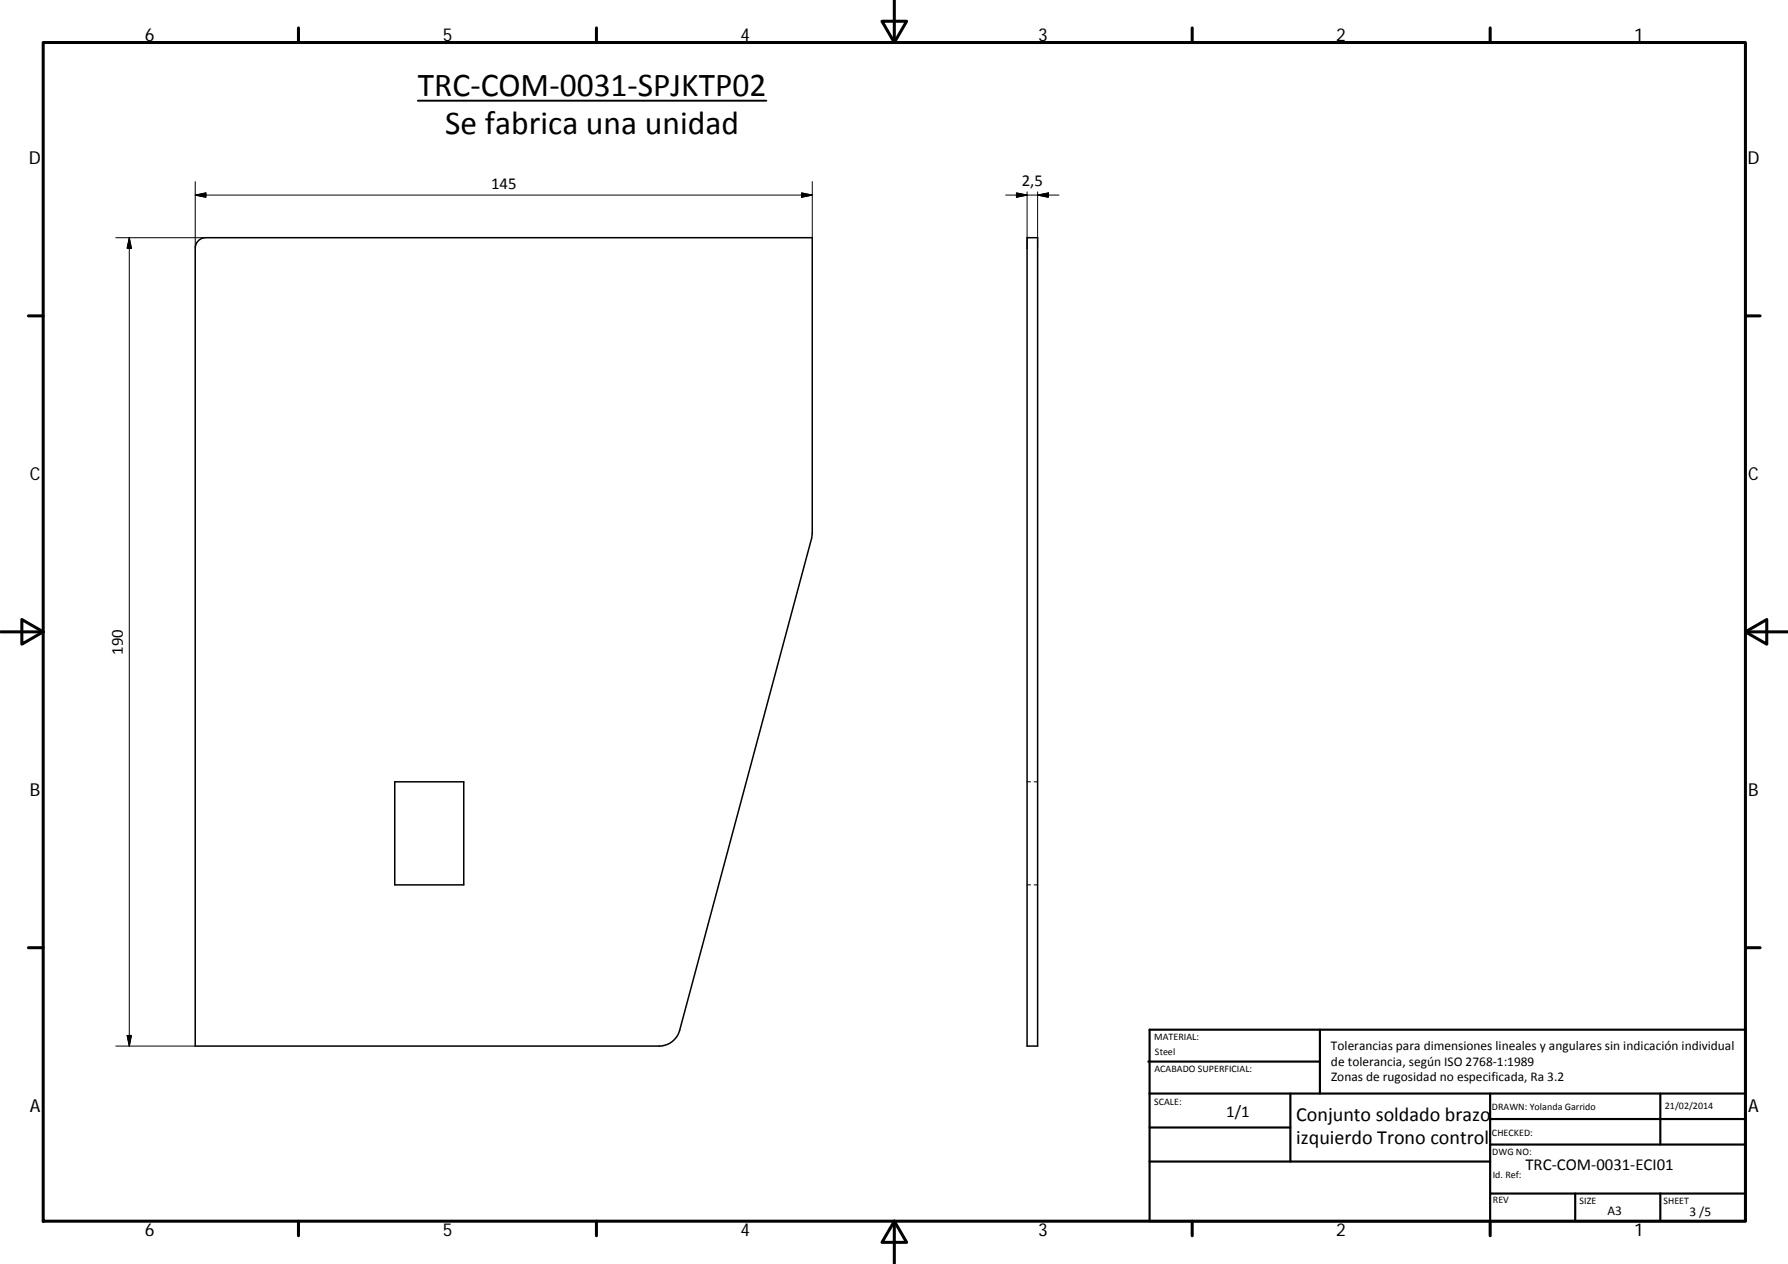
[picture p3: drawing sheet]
<svg xmlns="http://www.w3.org/2000/svg" width="420mm" height="297mm" viewBox="0 0 420 297" stroke-linecap="round" stroke-linejoin="round" font-family="sans-serif">
<path d="M46.5 56.7l.8-.6 1.1-.2h142.5v69.3l-.2 1.3-31 115.6a5 5 0 0 1-4.8 3.7h-109v-187.5l.2-1zM241.4 55.9h2.4v189.9h-2.4zM92.8 183.7h16.2v24.2h-16.2z" fill="none" stroke="#000" stroke-width=".36"/>
<g fill="none" stroke="#000" stroke-width=".23">
<path d="M27.2 55.9h21.2M30.4 55.9v189.9M30.4 55.9l.5 2.4h-1zM45.9 45.8l2.5-.5v1.1zM45.9 45.8h145M45.9 42.7v15.6M188.4 45.3l2.5 .5-2.5 .6zM190.9 42.7v13.2M236.3 45.8h12.5M238.9 45.3l2.5 .5-2.5 .6zM241.4 45.1v13.2M243.8 45.8l2.5-.5v1.1z"/>
<path d="M243.8 45.1v13.2M241.4 183.7h.8M243 183.7h.8M241.4 207.9h.8M243 207.9h.8M27.2 245.8h18.7M29.9 243.3h1l-.5 2.5z"/>
</g>
<g fill="none" stroke="#000" stroke-width=".71">
<path d="M10.1 10h400.1v277h-400.1zM70.1 6.6v3.4M140.2 6.6v3.4M207.3 5h5.8l-2.9 5zM210.2 0v10M280.2 6.6v3.4M350.2 6.6v3.4M6.7 74.2h3.4M410.2 74.2h3.4M.2 148.5h9.9M5.1 145.6l5 2.9-5 2.9zM410.2 148.5l5-2.9v5.8z"/>
<path d="M410.2 148.5h9.9M6.7 222.7h3.4M410.2 222.7h3.4M70.1 287v3.4M140.2 287v3.4M210.2 287l2.9 5h-5.8zM210.2 287v10M280.2 287v3.4M350.2 287v3.4"/>
</g>
<g fill="none" stroke="#000" stroke-width=".51">
<path d="M269.8 249.5h40.4M270.1 257h140.1M270.1 242h140.1v45h-140.1zM303.2 257v16M310.2 242v15M350.2 257v30M390.2 257v12M270.1 273h80.1M270.1 265h33.1M350.2 269h60M350.2 263h60M350.2 280.5h60"/>
<path d="M370.2 280.5v6.5M390.2 280.5v6.5"/>
</g>
<path d="M98.2 23.7h81.9" fill="none" stroke="#000" stroke-width=".46"/>
<path d="M30.4 55.9l.5 2.4h-1zM45.9 45.8l2.5-.5v1.1zM188.4 45.3l2.5 .5-2.5 .6zM238.9 45.3l2.5 .5-2.5 .6zM243.8 45.8l2.5-.5v1.1zM29.9 243.3h1l-.5 2.5z" fill="#000" stroke="#000" stroke-width=".23"/>
<g font-size="7.9">
<text x="98.2" y="22.6">TRC‐COM‐0031‐SPJKTP02</text>
<text x="104.6" y="31.5">Se fabrica una unidad</text>
</g>
<g font-size="4.7">
<text x="304.6" y="263.5">Conjunto soldado brazo</text>
<text x="304.6" y="268.9">izquierdo Trono control</text>
</g>
<g font-size="4.2">
<text x="34" y="9.6">6</text>
<text x="104" y="9.6">5</text>
<text x="174" y="9.6">4</text>
<text x="244" y="9.6">3</text>
<text x="314" y="9.6">2</text>
<text x="384" y="9.6">1</text>
<text x="6.8" y="38.7">D</text>
<text x="410.6" y="38.7">D</text>
<text x="7" y="112.9">C</text>
<text x="410.8" y="112.9">C</text>
<text x="7" y="187.1">B</text>
<text x="410.8" y="187.1">B</text>
<text x="7" y="261.3">A</text>
<text x="410.8" y="261.3">A</text>
<text x="34" y="290.4">6</text>
<text x="104" y="290.4">5</text>
<text x="174" y="290.4">4</text>
<text x="244" y="290.4">3</text>
<text x="314" y="290.4">2</text>
<text x="384" y="290.4">1</text>
</g>
<g font-size="3.9">
<text x="115.4" y="44.3">145</text>
<text x="240.1" y="43.8">2,5</text>
<text x="28.8" y="153.8" transform="rotate(-90 28.8 153.8)">190</text>
<text x="288.2" y="262.5">1/1</text>
<text x="358.5" y="274.9">TRC‐COM‐0031‐ECI01</text>
</g>
<g font-size="3.1">
<text x="312.8" y="246.8">Tolerancias para dimensiones lineales y angulares sin indicación individual</text>
<text x="312.8" y="250.4">de tolerancia, según ISO 2768‐1:1989</text>
<text x="312.8" y="254">Zonas de rugosidad no especificada, Ra 3.2</text>
<text x="377.7" y="285.6">A3</text>
<text x="397" y="285.9">3 /5</text>
</g>
<g font-size="2.4">
<text x="271.2" y="244.4">MATERIAL:</text>
<text x="271.3" y="251.9">ACABADO SUPERFICIAL:</text>
<text x="271.4" y="247.9">Steel</text>
<text x="271.2" y="259.7">SCALE:</text>
<text x="350.6" y="260.9">DRAWN: Yolanda Garrido</text>
<text x="391.2" y="260.6">21/02/2014</text>
<text x="350.6" y="267">CHECKED:</text>
<text x="350.7" y="271.4">DWG NO:</text>
<text x="350.8" y="276.8">Id. Ref:</text>
<text x="350.8" y="282.8">REV</text>
<text x="371.2" y="282.9">SIZE</text>
<text x="390.9" y="282.9">SHEET</text>
</g>
</svg>
